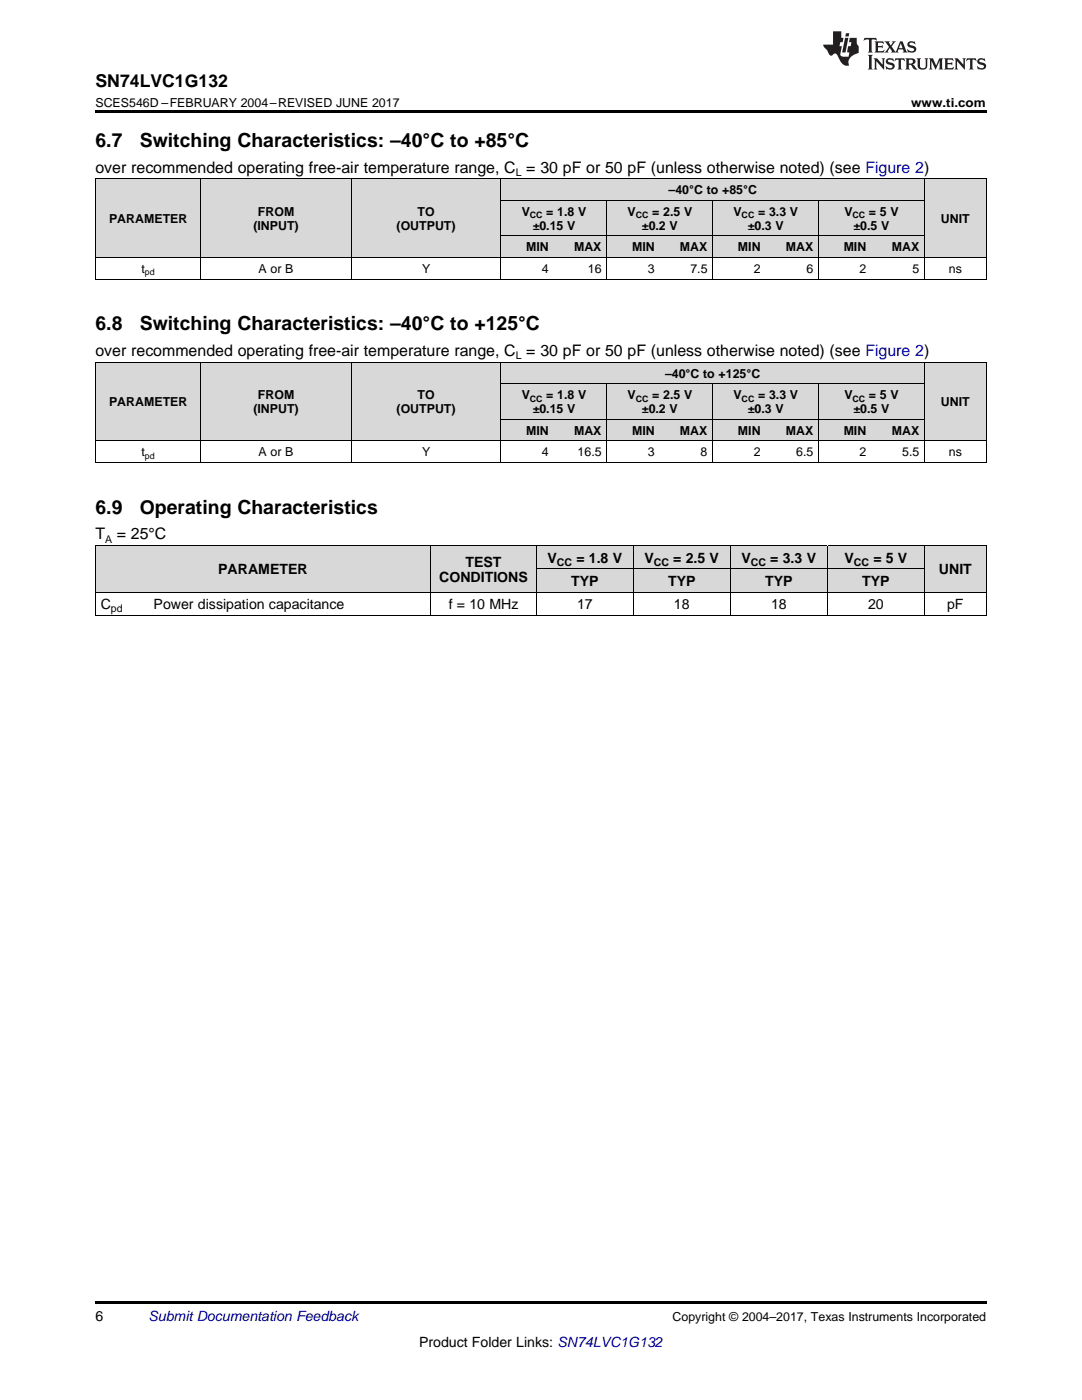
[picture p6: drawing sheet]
<svg xmlns="http://www.w3.org/2000/svg" width="216mm" height="279mm" viewBox="0 0 216 279" stroke-linecap="round" stroke-linejoin="round" font-family="sans-serif">
<g fill="#d8d8d8">
<path d="M19 108.9h10.6v9.4h-10.6z"/>
<path d="M29.6 108.9h56.3v9.4h-56.3z"/>
<path d="M85.9 108.9h21.2v9.4h-21.2z"/>
<path d="M184.5 108.9h12.3v9.4h-12.3z"/>
<path d="M107.1 113.6h19.3v4.7h-19.3z"/>
<path d="M126.4 113.6h19.4v4.7h-19.4z"/>
<path d="M145.8 113.6h19.3v4.7h-19.3z"/>
<path d="M165.1 113.6h19.4v4.7h-19.4z"/>
<path d="M107.1 108.9h19.3v4.7h-19.3z"/>
<path d="M126.4 108.9h19.4v4.7h-19.4z"/>
<path d="M145.8 108.9h19.3v4.7h-19.3z"/>
<path d="M165.1 108.9h19.4v4.7h-19.4z"/>
<path d="M19 72.3h21.1v15.8h-21.1z"/>
<path d="M40.1 72.3h30v15.8h-30z"/>
<path d="M70.1 72.3h29.9v15.8h-29.9z"/>
<path d="M184.5 72.3h12.3v15.8h-12.3z"/>
<path d="M100 83.7h10.6v4.4h-10.6z"/>
<path d="M110.6 83.7h10.5v4.4h-10.5z"/>
<path d="M121.1 83.7h10.6v4.4h-10.6z"/>
<path d="M131.7 83.7h10.6v4.4h-10.6z"/>
<path d="M142.3 83.7h10.5v4.4h-10.5z"/>
<path d="M152.8 83.7h10.6v4.4h-10.6z"/>
<path d="M163.4 83.7h10.6v4.4h-10.6z"/>
<path d="M174 83.7h10.5v4.4h-10.5z"/>
<path d="M100 76.6h10.6v7.1h-10.6z"/>
<path d="M110.6 76.6h10.5v7.1h-10.5z"/>
<path d="M121.1 76.6h10.6v7.1h-10.6z"/>
<path d="M131.7 76.6h10.6v7.1h-10.6z"/>
<path d="M142.3 76.6h10.5v7.1h-10.5z"/>
<path d="M152.8 76.6h10.6v7.1h-10.6z"/>
<path d="M163.4 76.6h10.6v7.1h-10.6z"/>
<path d="M174 76.6h10.5v7.1h-10.5z"/>
<path d="M100 72.3h10.6v4.3h-10.6z"/>
<path d="M110.6 72.3h10.5v4.3h-10.5z"/>
<path d="M121.1 72.3h10.6v4.3h-10.6z"/>
<path d="M131.7 72.3h10.6v4.3h-10.6z"/>
<path d="M142.3 72.3h10.5v4.3h-10.5z"/>
<path d="M152.8 72.3h10.6v4.3h-10.6z"/>
<path d="M163.4 72.3h10.6v4.3h-10.6z"/>
<path d="M174 72.3h10.5v4.3h-10.5z"/>
<path d="M19 35.7h21.1v15.7h-21.1z"/>
<path d="M40.1 35.7h30v15.7h-30z"/>
<path d="M70.1 35.7h29.9v15.7h-29.9z"/>
<path d="M184.5 35.7h12.3v15.7h-12.3z"/>
<path d="M100 47.1h10.6v4.3h-10.6z"/>
<path d="M110.6 47.1h10.5v4.3h-10.5z"/>
<path d="M121.1 47.1h10.6v4.3h-10.6z"/>
<path d="M131.7 47.1h10.6v4.3h-10.6z"/>
<path d="M142.3 47.1h10.5v4.3h-10.5z"/>
<path d="M152.8 47.1h10.6v4.3h-10.6z"/>
<path d="M163.4 47.1h10.6v4.3h-10.6z"/>
<path d="M174 47.1h10.5v4.3h-10.5z"/>
<path d="M100 40h10.6v7.1h-10.6z"/>
<path d="M110.6 40h10.5v7.1h-10.5z"/>
<path d="M121.1 40h10.6v7.1h-10.6z"/>
<path d="M131.7 40h10.6v7.1h-10.6z"/>
<path d="M142.3 40h10.5v7.1h-10.5z"/>
<path d="M152.8 40h10.6v7.1h-10.6z"/>
<path d="M163.4 40h10.6v7.1h-10.6z"/>
<path d="M174 40h10.5v7.1h-10.5z"/>
<path d="M100 35.7h10.6v4.3h-10.6z"/>
<path d="M110.6 35.7h10.5v4.3h-10.5z"/>
<path d="M121.1 35.7h10.6v4.3h-10.6z"/>
<path d="M131.7 35.7h10.6v4.3h-10.6z"/>
<path d="M142.3 35.7h10.5v4.3h-10.5z"/>
<path d="M152.8 35.7h10.6v4.3h-10.6z"/>
<path d="M163.4 35.7h10.6v4.3h-10.6z"/>
<path d="M174 35.7h10.5v4.3h-10.5z"/>
</g>
<path d="M19 22h177.8v.5h-177.8zM19 259.7h177.8v.5h-177.8z" fill="#000"/>
<g fill="none" stroke="#000" stroke-width=".2">
<path d="M19 35.6h177.8M19.1 35.7v20M40.1 35.7v20M70 35.7v20M100 35.7v20M100 40h84.5M184.4 35.7v20M196.8 35.7v20M19 55.7h177.8M19 51.4h177.8M100 47.1h84.5M121.1 40v15.7"/>
<path d="M142.2 40v15.7M163.3 40v15.7M19 72.3h177.8M19.1 72.3v20.1M40.1 72.3v20.1M70 72.3v20.1M100 72.3v20.1M100 76.6h84.5M121.1 76.6v15.8M142.2 76.6v15.8M163.3 76.6v15.8M184.4 72.3v20.1"/>
<path d="M196.8 72.3v20.1M19 92.3h177.8M19 88h177.8M100 83.7h84.5M19 118.2h177.8M19 108.9h177.8M19.1 108.9v14M85.9 108.9v14M107 108.9v14M107.1 113.5h77.4M126.3 108.9v14M145.7 108.9v14"/>
<path d="M165.1 108.9v14M184.4 108.9v14M196.8 108.9v14M19 122.9h177.8"/>
</g>
<g fill="#231f20">
<path d="M172.5 7.6l-.1 .5 .4-.2h.6v.1v2.1l-.2 .4h.9l-.2-.4v-2.1l.1-.1h.5l.5 .2-.2-.5zM174.5 8.3l.2 .3v1.5l-.2 .4h1.8l.2-.6a1.04 1.04 0 0 1-1.3 .2v-.7h.6l.3 .2v-.6l-.3 .2h-.6v-.6l.8-.1 .4 .3-.2-.5zM176.5 8.3l.9 1.1-.9 1.1h.8l-.2-.2 .4-.7 .5 .7-.2 .2h1.5l-.2-.2 .2-.4h.9l.1 .4-.2 .2h1l-.3-.3-.7-1.9h-.5l-.9 2-.8-1 .9-1h-.8l.1 .3-.4 .5-.3-.6 .1-.2zM179.7 8.6l.4 1h-.7zM181.3 8.4a.63 .63 0 0 0-.2 .7 .63 .63 0 0 0 .6 .4l.6 .2 .1 .2a.75 .75 0 0 1-.7 .4 .75 .75 0 0 1-.6-.5l.1 .7 .1-.1a1.11 1.11 0 0 0 1.5-.6 1.13 1.13 0 0 0-1.2-.8l-.1-.4a1.04 1.04 0 0 1 1.2 .2l-.2-.5-.2 .1-.4-.2zM173.2 10.9l.2 .4v2.2l-.2 .4h1l-.3-.4v-2.2l.3-.4zM174.3 11.6l.3 .4v1.5l-.3 .4h.8l-.2-.4v-1.3l1.5 1.7v-1.9l.2-.4h-.7l.2 .4v.9l-1.1-1.3zM177 11.8a.62 .62 0 0 0-.2 .7 .62 .62 0 0 0 .6 .4l.6 .1 .1 .3a.76 .76 0 0 1-.7 .3 .76 .76 0 0 1-.7-.4l.2 .7 .1-.1a1.11 1.11 0 0 0 1.5-.6 1.13 1.13 0 0 0-1.2-.8l-.1-.4a1.04 1.04 0 0 1 1.2 .2l-.2-.6-.2 .1-.5-.1zM178.7 11.6l-.2 .6a.61 .61 0 0 1 .8-.3v1.6l-.2 .4h.9l-.2-.4v-1.6a.63 .63 0 0 1 .7 .3l-.1-.6zM180.6 11.6l.3 .4v1.5l-.3 .4h1l-.2-.2-.1-.8 .6 .2a.76 .76 0 0 0 1.2 .7l-1-1a.58 .58 0 0 0 .6-.5 .58 .58 0 0 0-.5-.6zM181.4 11.9h.1a.45 .45 0 0 1 .5 .1 .45 .45 0 0 1 .1 .5l-.8 .2zM182.9 11.6l.2 .2a2.17 2.17 0 0 0 .3 1.9 .99 .99 0 0 0 1.6-.6v-1.1l.2-.4h-.7l.2 .2a1.92 1.92 0 0 1-.2 1.8 .6 .6 0 0 1-.9-.5v-1.1l.2-.4zM185.4 11.6l.2 .4v1.5l-.2 .4h.7l-.2-.4v-1.4l.8 1.8 .8-1.8v1.4l-.2 .4h.9l-.2-.4v-1.5l.2-.4h-.8l-.6 1.5-.6-1.5zM188.4 11.6l.2 .4v1.5l-.2 .4h1.8l.1-.6a1.04 1.04 0 0 1-1.2 .1v-.6h.5l.4 .2v-.6l-.4 .2h-.5v-.7h.8l.3 .3-.1-.6zM190.5 11.6l.2 .4v1.5l-.2 .4h.7l-.2-.4v-1.3l1.5 1.7v-1.9l.2-.4h-.7l.2 .4v.9l-1.1-1.3zM192.9 11.6l-.1 .6a.61 .61 0 0 1 .7-.3l.1 1.6-.3 .4h1l-.3-.4 .1-1.6a.63 .63 0 0 1 .7 .3l-.1-.6zM195.2 11.8a.62 .62 0 0 0-.2 .7 .62 .62 0 0 0 .6 .4l.6 .1 .1 .3a.76 .76 0 0 1-.7 .3 .76 .76 0 0 1-.6-.4l.1 .7 .1-.1a1.11 1.11 0 0 0 1.6-.6 1.13 1.13 0 0 0-1.3-.8l-.1-.4a1.04 1.04 0 0 1 1.2 .2l-.1-.6-.2 .1-.5-.1z"/>
<path d="M166.2 6.3v2.6h-1.9v.4l.8 .9a.91 .91 0 0 0 1 .8 .56 .56 0 0 1 .5-.3 .56 .56 0 0 1 .5 .3l.4 .8a1.53 1.53 0 0 0 1.9 1.2 1.54 1.54 0 0 1 1-2.1l.9-.3v-1.4a1.52 1.52 0 0 1-.4-1.6h-1.3l-.2 .8h.5l-.2 .8h-.5l-.1 1v.2l.4 .1-.2 .8a1.93 1.93 0 0 1-1.6-.3l.3-1.8h-.5l.2-.8h.4l.2-.8h-.4v-1.3zM168.6 7.6l-.6 2.9h.7l.6-2.9zM168.8 6.6l-.1 .7h.6l.2-.7z"/>
</g>
<g font-size="3.9">
<text x="19" y="29.3">6.7</text>
<text x="27.9" y="29.3">Switching Characteristics: –40°C to +85°C</text>
<text x="19" y="65.9">6.8</text>
<text x="27.9" y="65.9">Switching Characteristics: –40°C to +125°C</text>
<text x="19" y="102.5">6.9</text>
<text x="27.9" y="102.5">Operating Characteristics</text>
</g>
<text font-size="3.5" x="19" y="17.3">SN74LVC1G132</text>
<g font-size="3.2">
<text x="19" y="34.4">over recommended operating free-air temperature range, C = 30 pF or 50 pF (unless otherwise noted) (see Figure 2)</text>
<text x="19" y="71">over recommended operating free-air temperature range, C = 30 pF or 50 pF (unless otherwise noted) (see Figure 2)</text>
<text x="19" y="107.7">T</text>
<text x="23.3" y="107.7">= 25°C</text>
</g>
<g font-size="2.8">
<text x="92.9" y="113.1">TEST</text>
<text x="109.3" y="112.3">V</text>
<text x="115" y="112.3">= 1.8 V</text>
<text x="128.6" y="112.3">V</text>
<text x="134.3" y="112.3">= 2.5 V</text>
<text x="148" y="112.3">V</text>
<text x="153.7" y="112.3">= 3.3 V</text>
<text x="168.5" y="112.3">V</text>
<text x="174.3" y="112.3">= 5 V</text>
<text x="43.5" y="114.7">PARAMETER</text>
<text x="87.6" y="116.2">CONDITIONS</text>
<text x="114" y="117">TYP</text>
<text x="133.3" y="117">TYP</text>
<text x="152.7" y="117">TYP</text>
<text x="172" y="117">TYP</text>
<text x="187.4" y="114.7">UNIT</text>
<text x="20.1" y="121.6">C</text>
<text x="30.7" y="121.6">Power dissipation capacitance</text>
<text x="89.5" y="121.6">f = 10 MHz</text>
<text x="115.1" y="121.6">17</text>
<text x="134.5" y="121.6">18</text>
<text x="153.8" y="121.6">18</text>
<text x="173.2" y="121.6">20</text>
<text x="189" y="121.6">pF</text>
<text x="19" y="263.6">6</text>
<text x="83.6" y="268.9">Product Folder Links: SN74LVC1G132</text>
</g>
<text font-size="2.8" fill="#0000c8" x="29.6" y="263.6">Submit Documentation Feedback</text>
<g font-size="2.5">
<text x="19" y="21.4">SCES546D –FEBRUARY 2004–REVISED JUNE 2017</text>
<text x="181.8" y="21.4">www.ti.com</text>
<text x="133.4" y="38.7">–40°C to +85°C</text>
<text x="21.8" y="44.4">PARAMETER</text>
<text x="50.6" y="45.9">(INPUT)</text>
<text x="51.5" y="43">FROM</text>
<text x="79.1" y="45.9">(OUTPUT)</text>
<text x="83.3" y="43">TO</text>
<text x="104.1" y="43">V</text>
<text x="106.3" y="45.9">±0.15 V</text>
<text x="109" y="43">=</text>
<text x="111.2" y="43">1.8 V</text>
<text x="125.2" y="43">V</text>
<text x="128.1" y="45.9">±0.2 V</text>
<text x="130.1" y="43">=</text>
<text x="132.3" y="43">2.5 V</text>
<text x="146.4" y="43">V</text>
<text x="149.2" y="45.9">±0.3 V</text>
<text x="151.3" y="43">=</text>
<text x="153.5" y="43">3.3 V</text>
<text x="168.5" y="43">V</text>
<text x="170.3" y="45.9">±0.5 V</text>
<text x="173.4" y="43">= 5 V</text>
<text x="187.7" y="44.4">UNIT</text>
<text x="105" y="50.2">MIN</text>
<text x="114.5" y="50.2">MAX</text>
<text x="126.1" y="50.2">MIN</text>
<text x="135.7" y="50.2">MAX</text>
<text x="147.2" y="50.2">MIN</text>
<text x="156.8" y="50.2">MAX</text>
<text x="168.3" y="50.2">MIN</text>
<text x="177.9" y="50.2">MAX</text>
<text x="28.3" y="54.5">t</text>
<text x="51.6" y="54.5">A or B</text>
<text x="84.2" y="54.5">Y</text>
<text x="108.1" y="54.5">4</text>
<text x="117.3" y="54.5">16</text>
<text x="129.3" y="54.5">3</text>
<text x="137.8" y="54.5">7.5</text>
<text x="150.4" y="54.5">2</text>
<text x="160.9" y="54.5">6</text>
<text x="171.5" y="54.5">2</text>
<text x="182.1" y="54.5">5</text>
<text x="189.3" y="54.5">ns</text>
<text x="132.7" y="75.4">–40°C to</text>
<text x="143.4" y="75.4">+125°C</text>
<text x="21.8" y="81.1">PARAMETER</text>
<text x="50.6" y="82.5">(INPUT)</text>
<text x="51.5" y="79.7">FROM</text>
<text x="79.1" y="82.5">(OUTPUT)</text>
<text x="83.3" y="79.7">TO</text>
<text x="104.1" y="79.7">V</text>
<text x="106.3" y="82.5">±0.15 V</text>
<text x="109" y="79.7">=</text>
<text x="111.2" y="79.7">1.8 V</text>
<text x="125.2" y="79.7">V</text>
<text x="128.1" y="82.5">±0.2 V</text>
<text x="130.1" y="79.7">=</text>
<text x="132.3" y="79.7">2.5 V</text>
<text x="146.4" y="79.7">V</text>
<text x="149.2" y="82.5">±0.3 V</text>
<text x="151.3" y="79.7">=</text>
<text x="153.5" y="79.7">3.3 V</text>
<text x="168.5" y="79.7">V</text>
<text x="170.3" y="82.5">±0.5 V</text>
<text x="173.4" y="79.7">= 5 V</text>
<text x="187.7" y="81.1">UNIT</text>
<text x="105" y="86.8">MIN</text>
<text x="114.5" y="86.8">MAX</text>
<text x="126.1" y="86.8">MIN</text>
<text x="135.7" y="86.8">MAX</text>
<text x="147.2" y="86.8">MIN</text>
<text x="156.8" y="86.8">MAX</text>
<text x="168.3" y="86.8">MIN</text>
<text x="177.9" y="86.8">MAX</text>
<text x="28.3" y="91.1">t</text>
<text x="51.6" y="91.1">A or B</text>
<text x="84.2" y="91.1">Y</text>
<text x="108.1" y="91.1">4</text>
<text x="115.3" y="91.1">16.5</text>
<text x="129.3" y="91.1">3</text>
<text x="139.8" y="91.1">8</text>
<text x="150.4" y="91.1">2</text>
<text x="158.9" y="91.1">6.5</text>
<text x="171.5" y="91.1">2</text>
<text x="180" y="91.1">5.5</text>
<text x="189.3" y="91.1">ns</text>
<text x="134.2" y="263.6">Copyright © 2004–2017, Texas Instruments Incorporated</text>
</g>
<g font-size="2.1">
<text x="102.9" y="35.1">L</text>
<text x="102.9" y="71.7">L</text>
<text x="21" y="108.3">A</text>
<text x="111.1" y="112.9">CC</text>
<text x="130.5" y="112.9">CC</text>
<text x="149.8" y="112.9">CC</text>
<text x="170.4" y="112.9">CC</text>
<text x="22.1" y="122.2">pd</text>
</g>
<g font-size="1.8">
<text x="105.7" y="43.5">CC</text>
<text x="126.9" y="43.5">CC</text>
<text x="148" y="43.5">CC</text>
<text x="170.1" y="43.5">CC</text>
<text x="28.9" y="55">pd</text>
<text x="105.7" y="80.2">CC</text>
<text x="126.9" y="80.2">CC</text>
<text x="148" y="80.2">CC</text>
<text x="170.1" y="80.2">CC</text>
<text x="28.9" y="91.6">pd</text>
</g>
</svg>
